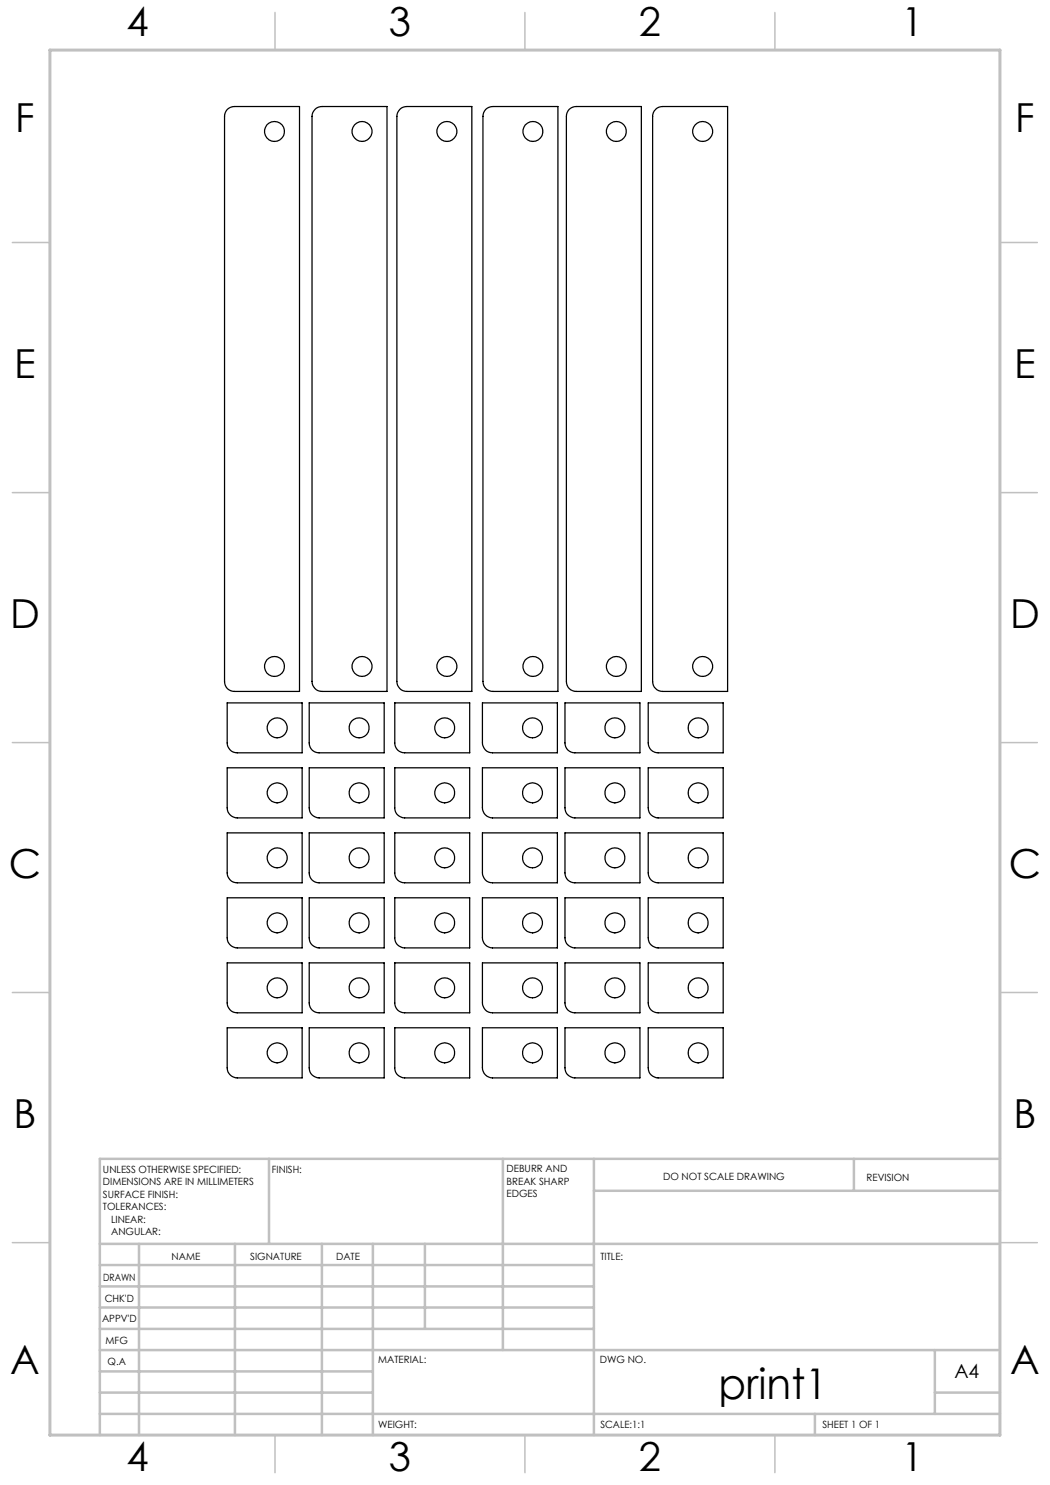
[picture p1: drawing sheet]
<svg xmlns="http://www.w3.org/2000/svg" width="210mm" height="297mm" viewBox="0 0 210 297" stroke-linecap="round" stroke-linejoin="round" font-family="sans-serif">
<path d="M10 231.7v55.3" fill="none" stroke="#000" stroke-width=".2"/>
<g fill="none" stroke="#c0c0c0" stroke-width=".5">
<path d="M53.8 231.8v17M100.6 231.8v38.2M118.8 231.8v55.2M118.8 238.2h81.2M170.8 231.8v6.4M200 231.8h-180v55.2M20 248.8h180M20 257.3h98.8M20 253h98.8M27.8 248.8v38.2M47 248.8v38.2M64.4 248.8v38.2"/>
<path d="M74.6 248.8v38.2M85 248.8v17M20 265.8h98.8M20 261.5h98.8M20 278.5h54.6M20 274.3h54.6M20 270h180M187 278.5h13M187 270v12.8M20 282.8h180M163 282.8v4.2"/>
</g>
<g fill="none" stroke="#c0c0c0" stroke-width=".3">
<path d="M55 2.5v7.5M105 2.5v7.5M155 2.5v7.5M2.5 48.5h7.5M200 48.5h7.5M2.5 98.5h7.5M200 98.5h7.5M2.5 148.5h7.5M200 148.5h7.5M2.5 198.5h7.5M200 198.5h7.5M2.5 248.5h7.5"/>
<path d="M200 248.5h7.5M55 287v7.5M105 287v7.5M155 287v7.5"/>
</g>
<path d="M10 10h190v277h-190z" fill="none" stroke="#c0c0c0" stroke-width=".6"/>
<g fill="none" stroke="#000" stroke-width=".25">
<path d="M45.5 21.9l.6-.5 .8-.1h13v117h-13a1.93 1.93 0 0 1-2-2v-113l.1-.8zM63 21.9a1.91 1.91 0 0 1 1.4-.6h13v117h-13a1.99 1.99 0 0 1-2-2v-113a1.92 1.92 0 0 1 .6-1.4zM80 21.9a1.91 1.91 0 0 1 1.4-.6h13v117h-13a1.99 1.99 0 0 1-2-2v-113a1.92 1.92 0 0 1 .6-1.4zM97.2 21.9a2.07 2.07 0 0 1 1.4-.6h13v117h-13a1.93 1.93 0 0 1-2-2v-113l.1-.8zM113.8 21.9l.7-.5 .8-.1h13v117h-13a1.93 1.93 0 0 1-2-2v-113l.1-.8zM131.1 21.9a1.91 1.91 0 0 1 1.4-.6h13v117h-13a1.99 1.99 0 0 1-2-2v-113a1.92 1.92 0 0 1 .6-1.4zM45.4 153.6h15v10h-13a2.05 2.05 0 0 1-2-2zM45.4 140.6h15v10h-13a1.99 1.99 0 0 1-2-2zM61.8 153.6h15v10h-13a1.99 1.99 0 0 1-2-2zM61.8 140.6h15v10h-13a1.93 1.93 0 0 1-2-2zM79 153.6h14.9v10h-13a1.99 1.99 0 0 1-1.9-2zM79 140.6h14.9v10h-13a1.93 1.93 0 0 1-1.9-2z"/>
<path d="M96.5 153.6h15v10h-13a2.05 2.05 0 0 1-2-2zM96.5 140.6h15v10h-13a1.99 1.99 0 0 1-2-2zM113 153.6h15v10h-13a1.99 1.99 0 0 1-2-2zM113 140.6h15v10h-13a1.93 1.93 0 0 1-2-2zM129.6 153.6h15v10h-13a1.99 1.99 0 0 1-2-2zM129.6 140.6h15v10h-13a1.93 1.93 0 0 1-2-2zM45.4 166.6h15v10h-13a1.99 1.99 0 0 1-2-2zM45.4 179.6h15v10h-13a2.05 2.05 0 0 1-2-2zM61.8 179.6h15v10h-13a1.99 1.99 0 0 1-2-2zM61.8 166.6h15v10h-13a1.93 1.93 0 0 1-2-2zM79 166.6h14.9v10h-13a1.93 1.93 0 0 1-1.9-2zM79 179.6h14.9v10h-13a1.99 1.99 0 0 1-1.9-2z"/>
<path d="M96.5 179.6h15v10h-13a2.05 2.05 0 0 1-2-2zM96.5 166.6h15v10h-13a1.99 1.99 0 0 1-2-2zM113 166.6h15v10h-13a1.93 1.93 0 0 1-2-2zM113 179.6h15v10h-13a1.99 1.99 0 0 1-2-2zM129.6 166.6h15v10h-13a1.93 1.93 0 0 1-2-2zM129.6 179.6h15v10h-13a1.99 1.99 0 0 1-2-2zM45.4 192.6h15v10h-13a1.99 1.99 0 0 1-2-2zM61.8 192.6h15v10h-13a1.93 1.93 0 0 1-2-2zM79 192.6h14.9v10h-13a1.93 1.93 0 0 1-1.9-2zM96.5 192.6h15v10h-13a1.99 1.99 0 0 1-2-2zM113 192.6h15v10h-13a1.93 1.93 0 0 1-2-2zM129.6 192.6h15v10h-13a1.93 1.93 0 0 1-2-2z"/>
<path d="M45.4 205.6h15v10h-13a2.05 2.05 0 0 1-2-2zM61.8 205.6h15v10h-13a1.99 1.99 0 0 1-2-2zM79 205.6h14.9v10h-13a1.99 1.99 0 0 1-1.9-2zM96.5 205.6h15v10h-13a2.05 2.05 0 0 1-2-2zM113 205.6h15v10h-13a1.99 1.99 0 0 1-2-2zM129.6 205.6h15v10h-13a1.99 1.99 0 0 1-2-2z"/>
<circle cx="54.9" cy="26.3" r="2.01"/>
<circle cx="72.4" cy="26.3" r="2"/>
<circle cx="89.4" cy="26.3" r="2"/>
<circle cx="106.6" cy="26.3" r="2.01"/>
<circle cx="123.3" cy="26.3" r="2.01"/>
<circle cx="140.5" cy="26.3" r="2"/>
<circle cx="54.9" cy="133.3" r="2.01"/>
<circle cx="72.4" cy="133.3" r="2"/>
<circle cx="89.4" cy="133.3" r="2"/>
<circle cx="106.6" cy="133.3" r="2.01"/>
<circle cx="123.3" cy="133.3" r="2.01"/>
<circle cx="140.5" cy="133.3" r="2"/>
<circle cx="55.4" cy="145.6" r="2"/>
<circle cx="55.4" cy="158.6" r="2"/>
<circle cx="71.8" cy="145.6" r="2.01"/>
<circle cx="71.8" cy="158.6" r="2.01"/>
<circle cx="88.9" cy="145.6" r="2.01"/>
<circle cx="88.9" cy="158.6" r="2.01"/>
<circle cx="106.5" cy="145.6" r="2"/>
<circle cx="106.5" cy="158.6" r="2"/>
<circle cx="123" cy="145.6" r="2.01"/>
<circle cx="123" cy="158.6" r="2.01"/>
<circle cx="139.6" cy="145.6" r="2.01"/>
<circle cx="139.6" cy="158.6" r="2.01"/>
<circle cx="55.4" cy="171.6" r="2"/>
<circle cx="71.8" cy="171.6" r="2.01"/>
<circle cx="88.9" cy="171.6" r="2.01"/>
<circle cx="106.5" cy="171.6" r="2"/>
<circle cx="123" cy="171.6" r="2.01"/>
<circle cx="139.6" cy="171.6" r="2.01"/>
<circle cx="55.4" cy="197.6" r="2"/>
<circle cx="55.4" cy="184.6" r="2"/>
<circle cx="71.8" cy="197.6" r="2.01"/>
<circle cx="71.8" cy="184.6" r="2.01"/>
<circle cx="88.9" cy="197.6" r="2.01"/>
<circle cx="88.9" cy="184.6" r="2.01"/>
<circle cx="106.5" cy="197.6" r="2"/>
<circle cx="106.5" cy="184.6" r="2"/>
<circle cx="123" cy="197.6" r="2.01"/>
<circle cx="123" cy="184.6" r="2.01"/>
<circle cx="139.6" cy="197.6" r="2.01"/>
<circle cx="139.6" cy="184.6" r="2.01"/>
<circle cx="55.4" cy="210.6" r="2"/>
<circle cx="71.8" cy="210.6" r="2.01"/>
<circle cx="88.9" cy="210.6" r="2.01"/>
<circle cx="106.5" cy="210.6" r="2"/>
<circle cx="123" cy="210.6" r="2.01"/>
<circle cx="139.6" cy="210.6" r="2.01"/>
</g>
<text font-size="8.5" x="143.7" y="279.7">print1</text>
<g font-size="8">
<text x="25.3" y="7.1">4</text>
<text x="77.8" y="7.1">3</text>
<text x="127.8" y="7.1">2</text>
<text x="180.3" y="7.1">1</text>
<text x="3.1" y="26.4">F</text>
<text x="203.1" y="26.4">F</text>
<text x="2.9" y="75.6">E</text>
<text x="202.9" y="75.6">E</text>
<text x="2" y="125.6">D</text>
<text x="202" y="125.6">D</text>
<text x="1.8" y="175.6">C</text>
<text x="201.8" y="175.6">C</text>
<text x="2.7" y="225.6">B</text>
<text x="202.7" y="225.6">B</text>
<text x="2" y="274.9">A</text>
<text x="202" y="274.9">A</text>
<text x="25.3" y="294.1">4</text>
<text x="77.8" y="294.1">3</text>
<text x="127.8" y="294.1">2</text>
<text x="180.3" y="294.1">1</text>
</g>
<text font-size="3.9" x="190.9" y="275.5">A4</text>
<g font-size="2">
<text x="20.6" y="234.6">UNLESS OTHERWISE SPECIFIED:</text>
<text x="20.6" y="237.1">DIMENSIONS ARE IN MILLIMETERS</text>
<text x="20.6" y="239.6">SURFACE FINISH:</text>
<text x="54.4" y="234.6">FINISH:</text>
<text x="101.3" y="234.5">DEBURR AND</text>
<text x="101.3" y="237">BREAK SHARP</text>
<text x="101.3" y="239.5">EDGES</text>
<text x="132.6" y="236">DO NOT SCALE DRAWING</text>
<text x="173.3" y="236.2">REVISION</text>
<text x="20.6" y="242.1">TOLERANCES:</text>
<text x="22.2" y="244.6">LINEAR:</text>
<text x="22.2" y="247.1">ANGULAR:</text>
<text x="34.3" y="252">NAME</text>
<text x="50" y="251.9">SIGNATURE</text>
<text x="67.2" y="251.9">DATE</text>
<text x="120.1" y="251.9">TITLE:</text>
<text x="20.6" y="256.1">DRAWN</text>
<text x="20.9" y="260.3">CHK'D</text>
<text x="20.4" y="264.4">APPV'D</text>
<text x="21.1" y="268.8">MFG</text>
<text x="21.5" y="273">Q.A</text>
<text x="75.6" y="272.5">MATERIAL:</text>
<text x="120" y="272.5">DWG NO.</text>
<text x="75.6" y="285.5">WEIGHT:</text>
<text x="120.1" y="285.6">SCALE:1:1</text>
<text x="164.5" y="285.6">SHEET 1 OF 1</text>
</g>
</svg>
